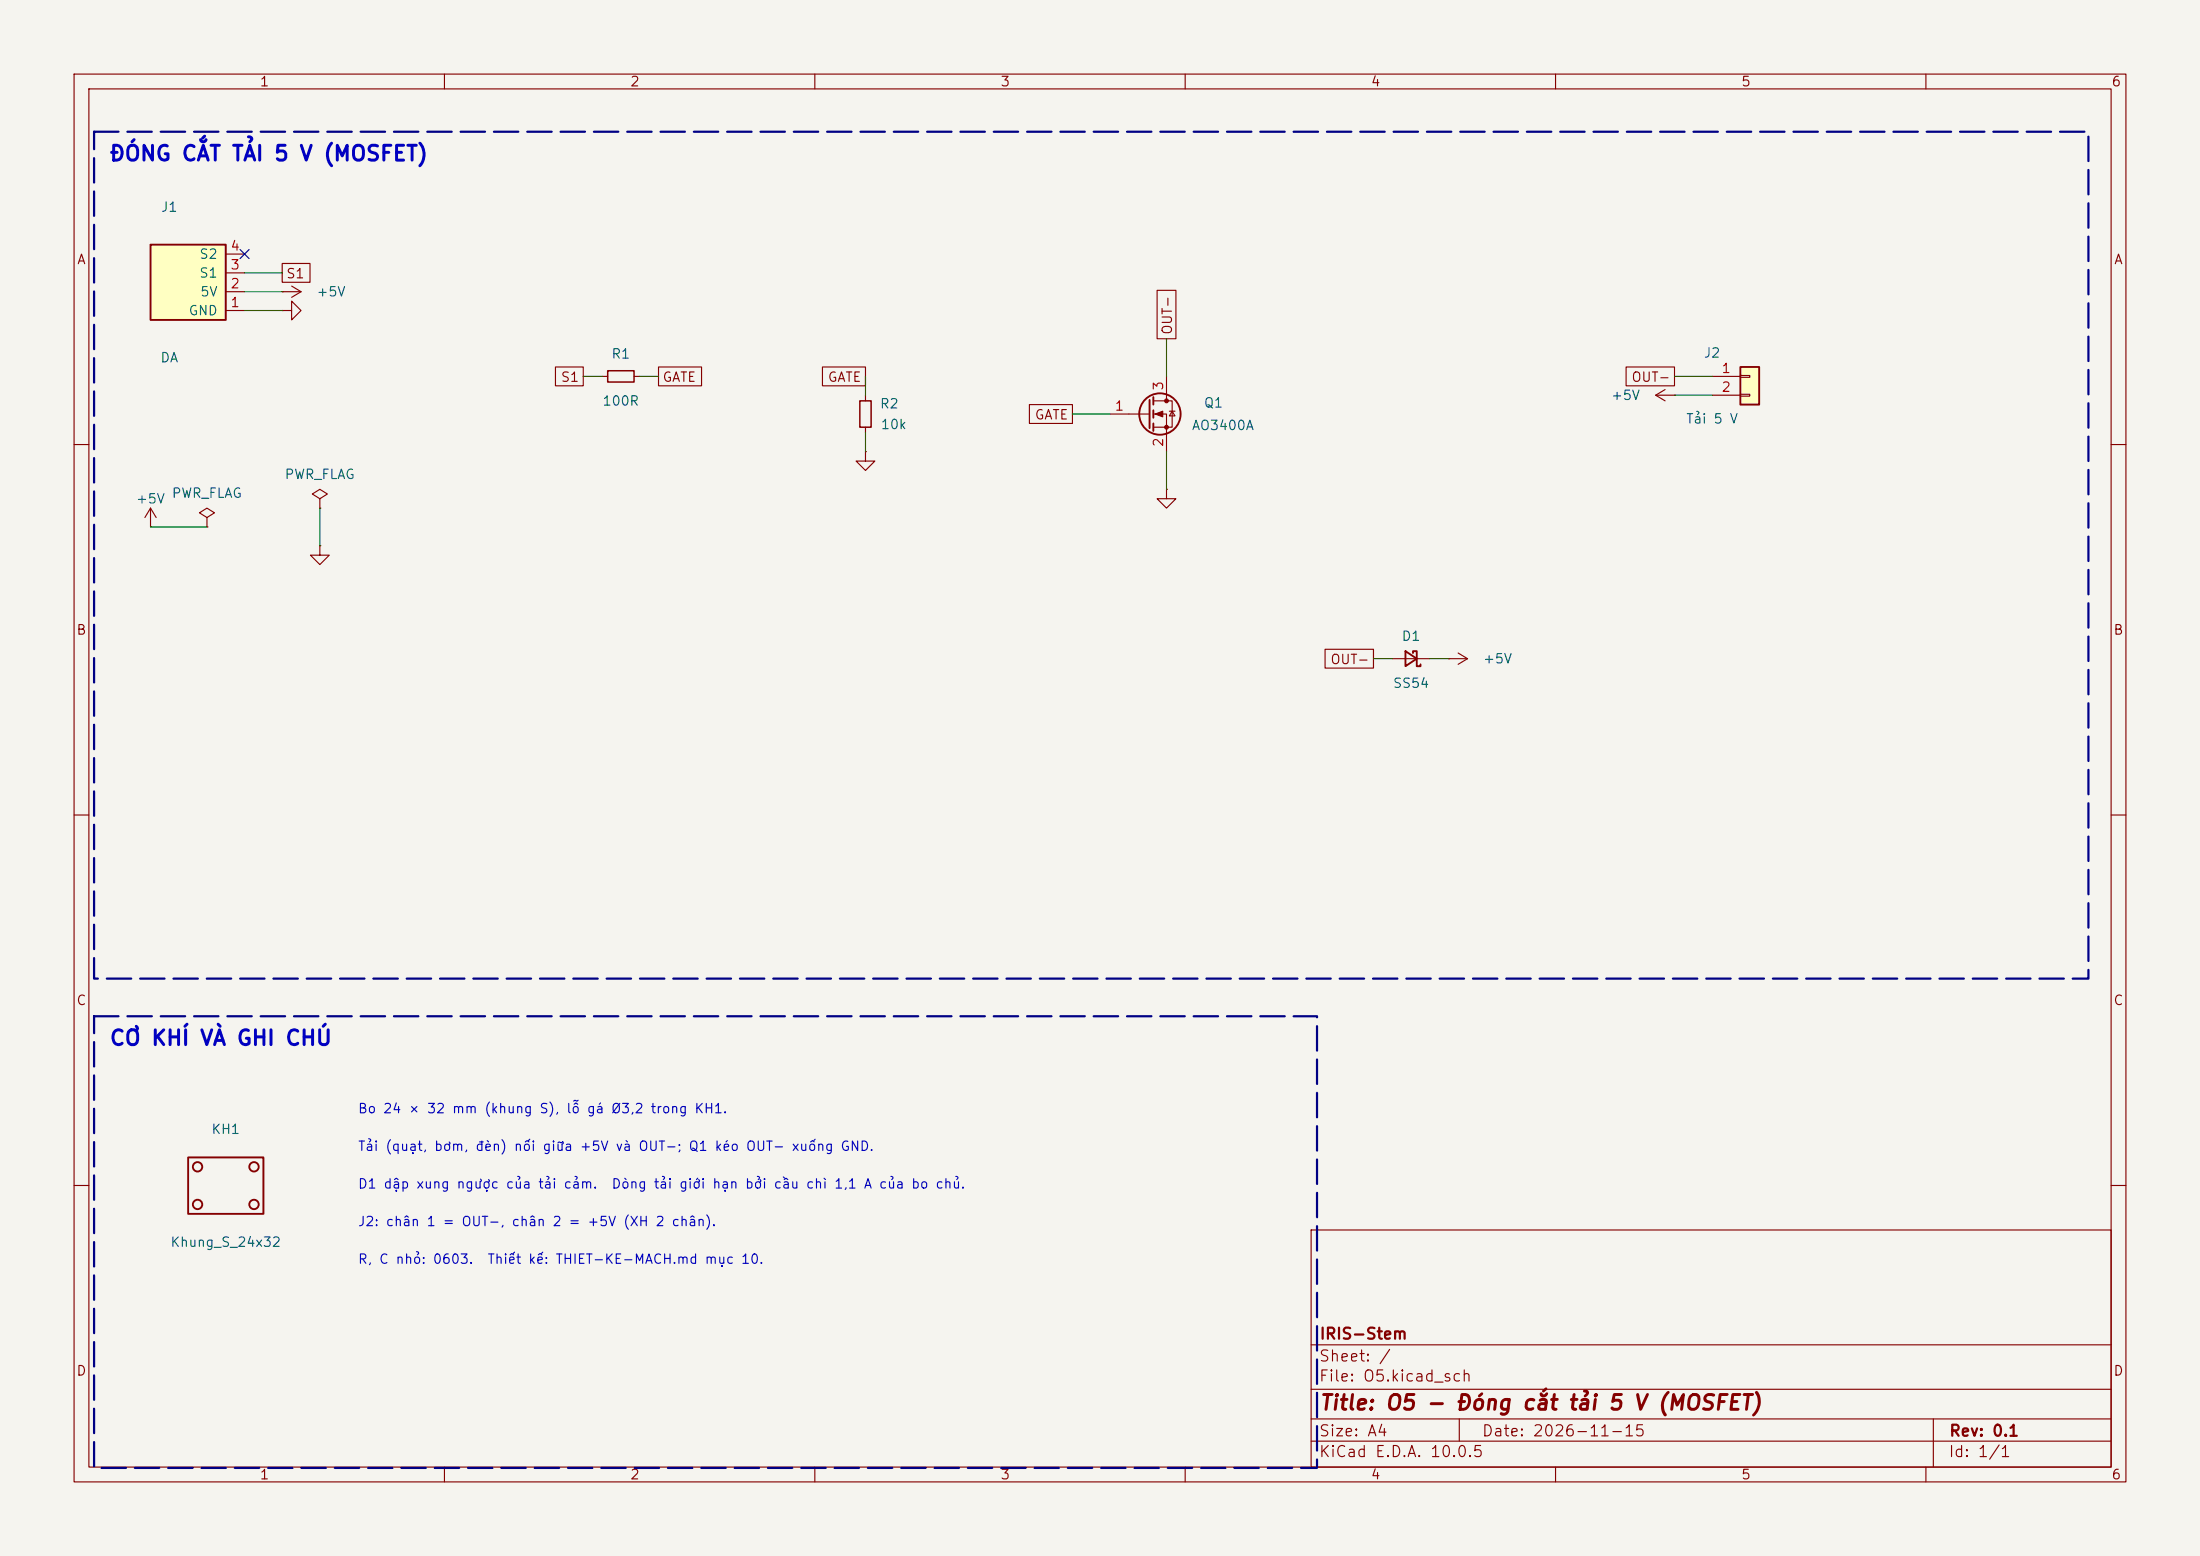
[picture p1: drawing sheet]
<svg xmlns="http://www.w3.org/2000/svg" width="297mm" height="210mm" viewBox="0 0 297 210" stroke-linecap="round" stroke-linejoin="round" font-family="sans-serif">
<path d="M0 0h297v210h-297z" fill="#f5f4ef" stroke="#f5f4ef" stroke-width=".14"/>
<g fill="none" stroke="#840000" stroke-width=".15">
<path d="M10 10h277v190h-277zM12 12h273v186h-273zM60 10v2M110 10v2M160 10v2M210 10v2M260 10v2M10 60h2M27.9 69.9l1.1-.7-1.1-.6-1 .6 1 .7v1.2M27.9 71.1h.1M43.2 73.7v1.2h1.2l-1.2 1.3-1.3-1.3h1.3M43.2 73.7h.1"/>
<path d="M285 60h2M10 110h2M285 110h2M10 160h2M177 166h108v32h-108zM285 160h2M60 198v2M110 198v2M160 198v2M177 194.5h108M177 191.5h108M177 187.5h108"/>
<path d="M177 181.5h108M197 191.5v3M210 198v2M260 198v2M261 191.5v6.5"/>
</g>
<path d="M234.9 49.5h2.6v5.1h-2.6z" fill="#ffffc2"/>
<g fill="none" stroke="#840000" stroke-width=".25">
<path d="M155.2 54v3.8M155.7 53.6v1M155.7 55.4v1M155.7 57.2v1M234.9 49.5h2.6v5.1h-2.6zM189.7 87.9l1.6 1-1.6 1zM190.8 88.1v-.2h.5v2h.5v-.2M25.4 156.2h10.2v7.6h-10.2z"/>
<circle cx="156.6" cy="55.9" r="2.79"/>
<circle cx="26.7" cy="157.5" r=".63"/>
<circle cx="34.3" cy="157.5" r=".63"/>
<circle cx="26.7" cy="162.6" r=".63"/>
<circle cx="34.3" cy="162.6" r=".63"/>
</g>
<g fill="none" stroke="#840000" stroke-width=".15">
<path d="M38.1 41.9h1.3v-1.3l1.2 1.3-1.2 1.3v-1.3M38.1 41.9h.1M81.3 50.8h.7M85.6 50.8h.8M116.8 53.3v.8M116.8 57.7v.7M149.9 55.9h5.3M155.7 54.1h2.5v3.6h-2.5M155.7 55.9h1.8v5.1M157.5 50.8v3.3M157.9 55.5h.7M158.2 55.5l.4 .6h-.7z"/>
<path d="M223.5 53.3h2.6M223.5 53.3l1.3 .8M224.8 52.6l-1.3 .7M226.1 53.3h.1M231.1 50.8h3.8M231.1 53.3h3.8M234.9 50.7h1.3v.2h-1.3zM234.9 53.2h1.3v.3h-1.3zM43.2 67.3l1-.6-1-.7-1 .7 1 .6v1.3M43.2 68.6h.1M116.8 61v1.2h1.3l-1.3 1.3-1.2-1.3h1.2M116.8 61h.1"/>
<path d="M157.5 66v1.3h1.2l-1.2 1.3-1.3-1.3h1.3M157.5 66h.1M188 88.9h5M195.6 88.9h.1M195.6 88.9h2.5M196.8 88.1l1.3 .8M198.1 88.9l-1.3 .8"/>
</g>
<g fill="#840000" stroke="#840000" stroke-width=".15">
<path d="M156 55.9l1-.4v.8z"/>
<circle cx="157.5" cy="54.1" r=".25"/>
<circle cx="157.5" cy="57.7" r=".25"/>
</g>
<path d="M82 50h3.6v1.6h-3.6zM116.1 54.1h1.5v3.6h-1.5z" fill="none" stroke="#840000" stroke-width=".2"/>
<path d="M20.3 33h10.2v10.2h-10.2z" fill="#ffffc2"/>
<path d="M20.3 33h10.2v10.2h-10.2z" fill="none" stroke="#840000" stroke-width=".25"/>
<g fill="none" stroke="#840000" stroke-width=".15">
<path d="M30.5 39.4h2.5M30.5 36.8h2.5M30.5 34.3h2.5M38.1 39.4h.1M38.1 35.6h3.8v2.5h-3.8zM38.1 39.4h2.5M39.4 38.6l1.2 .8M40.6 39.4l-1.2 .7M156.2 39.2h2.6v6.5h-2.6zM30.5 41.9h2.5M75 49.5h3.7v2.6h-3.7zM88.9 49.5h5.8v2.6h-5.8z"/>
<path d="M111 49.5h5.8v2.6h-5.8zM139 54.6h5.8v2.6h-5.8zM219.5 49.5h6.6v2.6h-6.6zM20.3 71.1h.1M20.3 68.6l-.7 1.3M20.3 68.6l.8 1.3M20.3 68.6v2.5M178.9 87.6h6.5v2.6h-6.5z"/>
</g>
<g fill="none" stroke="#009600" stroke-width=".15">
<path d="M33 39.4h5.1M33 36.8h5.1M33 41.9h5.1M78.7 50.8h2.6M86.4 50.8h2.5M116.8 50.8v2.5M116.8 58.4v2.6M144.8 55.9h5.1M157.5 45.7v5.1M226.1 50.8h5M226.1 53.3h5M20.3 71.1h7.6"/>
<path d="M43.2 68.6v5.1M157.5 61v5M185.4 88.9h2.6M193 88.9h2.6"/>
</g>
<path d="M32.4 33.7l1.2 1.2M33.6 33.7l-1.2 1.2" fill="none" stroke="#000084" stroke-width=".15"/>
<path d="M12.7 17.8h269.2v114.3h-269.2zM12.7 137.2h165.1v60.9h-165.1z" fill="none" stroke="#000084" stroke-width=".3" stroke-dasharray="3.3 1.2"/>
<g font-size="2" fill="#0000c2">
<text x="14.7" y="22.2">ĐÓNG CẮT TẢI 5 V (MOSFET)</text>
<text x="14.7" y="141.6">CƠ KHÍ VÀ GHI CHÚ</text>
</g>
<text font-size="2" fill="#840000" x="178" y="190.8">Title: O5 - Đóng cắt tải 5 V (MOSFET)</text>
<g font-size="1.5" fill="#840000">
<text x="178" y="184.1">Sheet: /</text>
<text x="178" y="181.1">IRIS-Stem</text>
<text x="178" y="186.8">File: O5.kicad_sch</text>
<text x="178" y="197">KiCad E.D.A. 10.0.5</text>
<text x="178" y="194.2">Size: A4</text>
<text x="200" y="194.2">Date: 2026-11-15</text>
<text x="263" y="197">Id: 1/1</text>
<text x="263" y="194.2">Rev: 0.1</text>
</g>
<g font-size="1.3" fill="#840000">
<text x="35" y="12">1</text>
<text x="85" y="12">2</text>
<text x="135" y="12">3</text>
<text x="185" y="12">4</text>
<text x="235" y="12">5</text>
<text x="285" y="12">6</text>
<text x="10.3" y="36">A</text>
<text x="285.3" y="36">A</text>
<text x="38.5" y="37.9">S1</text>
<text x="158.5" y="45.3" transform="rotate(-90 158.5 45.3)">OUT-</text>
<text x="75.6" y="51.9">S1</text>
<text x="89.3" y="51.9">GATE</text>
<text x="111.7" y="51.9">GATE</text>
<text x="220.2" y="51.9">OUT-</text>
<text x="139.6" y="56.9">GATE</text>
<text x="10.2" y="86">B</text>
<text x="179.5" y="90">OUT-</text>
<text x="285.2" y="86">B</text>
<text x="10.2" y="136">C</text>
<text x="285.2" y="136">C</text>
<text x="10.2" y="186">D</text>
<text x="285.2" y="186">D</text>
<text x="35" y="200">1</text>
<text x="85" y="200">2</text>
<text x="135" y="200">3</text>
<text x="185" y="200">4</text>
<text x="235" y="200">5</text>
<text x="285" y="200">6</text>
</g>
<g font-size="1.3" fill="#006464">
<text x="21.6" y="28.9">J1</text>
<text x="26.8" y="35.3">S2</text>
<text x="26.8" y="37.8">S1</text>
<text x="26.9" y="40.3">5V</text>
<text x="42.6" y="40.3">+5V</text>
<text x="25.4" y="42.9">GND</text>
<text x="21.6" y="49.2">DA</text>
<text x="82.5" y="48.7">R1</text>
<text x="229.9" y="48.6">J2</text>
<text x="81.2" y="55.1">100R</text>
<text x="118.7" y="55.4">R2</text>
<text x="118.8" y="58.2">10k</text>
<text x="160.8" y="58.4">AO3400A</text>
<text x="162.4" y="55.3">Q1</text>
<text x="217.4" y="54.3">+5V</text>
<text x="227.5" y="57.5">Tải 5 V</text>
<text x="38.3" y="65">PWR_FLAG</text>
<text x="18.3" y="68.3">+5V</text>
<text x="23.1" y="67.5">PWR_FLAG</text>
<text x="189.1" y="86.8">D1</text>
<text x="200.1" y="89.9">+5V</text>
<text x="188" y="93.2">SS54</text>
<text x="28.4" y="153.4">KH1</text>
<text x="22.9" y="168.6">Khung_S_24x32</text>
</g>
<g font-size="1.3" fill="#a90000">
<text x="31" y="34.2">4</text>
<text x="31" y="41.8">1</text>
<text x="31" y="39.2">2</text>
<text x="31" y="36.7">3</text>
<text x="157.3" y="52.8" transform="rotate(-90 157.3 52.8)">3</text>
<text x="232.3" y="50.7">1</text>
<text x="232.3" y="53.2">2</text>
<text x="150.4" y="55.7">1</text>
<text x="157.3" y="60.4" transform="rotate(-90 157.3 60.4)">2</text>
</g>
<g font-size="1.3" fill="#0000c2">
<text x="48.2" y="150.6">Bo 24 × 32 mm (khung S), lỗ gá Ø3,2 trong KH1.</text>
<text x="48.2" y="155.7">Tải (quạt, bơm, đèn) nối giữa +5V và OUT−; Q1 kéo OUT− xuống GND.</text>
<text x="48.2" y="160.7">D1 dập xung ngược của tải cảm.</text>
<text x="82.5" y="160.7">Dòng tải giới hạn bởi cầu chì 1,1 A của bo chủ.</text>
<text x="48.2" y="165.8">J2: chân 1 = OUT−, chân 2 = +5V (XH 2 chân).</text>
<text x="48.2" y="170.9">R, C nhỏ: 0603.</text>
<text x="65.7" y="170.9">Thiết kế: THIET-KE-MACH.md mục 10.</text>
</g>
</svg>
